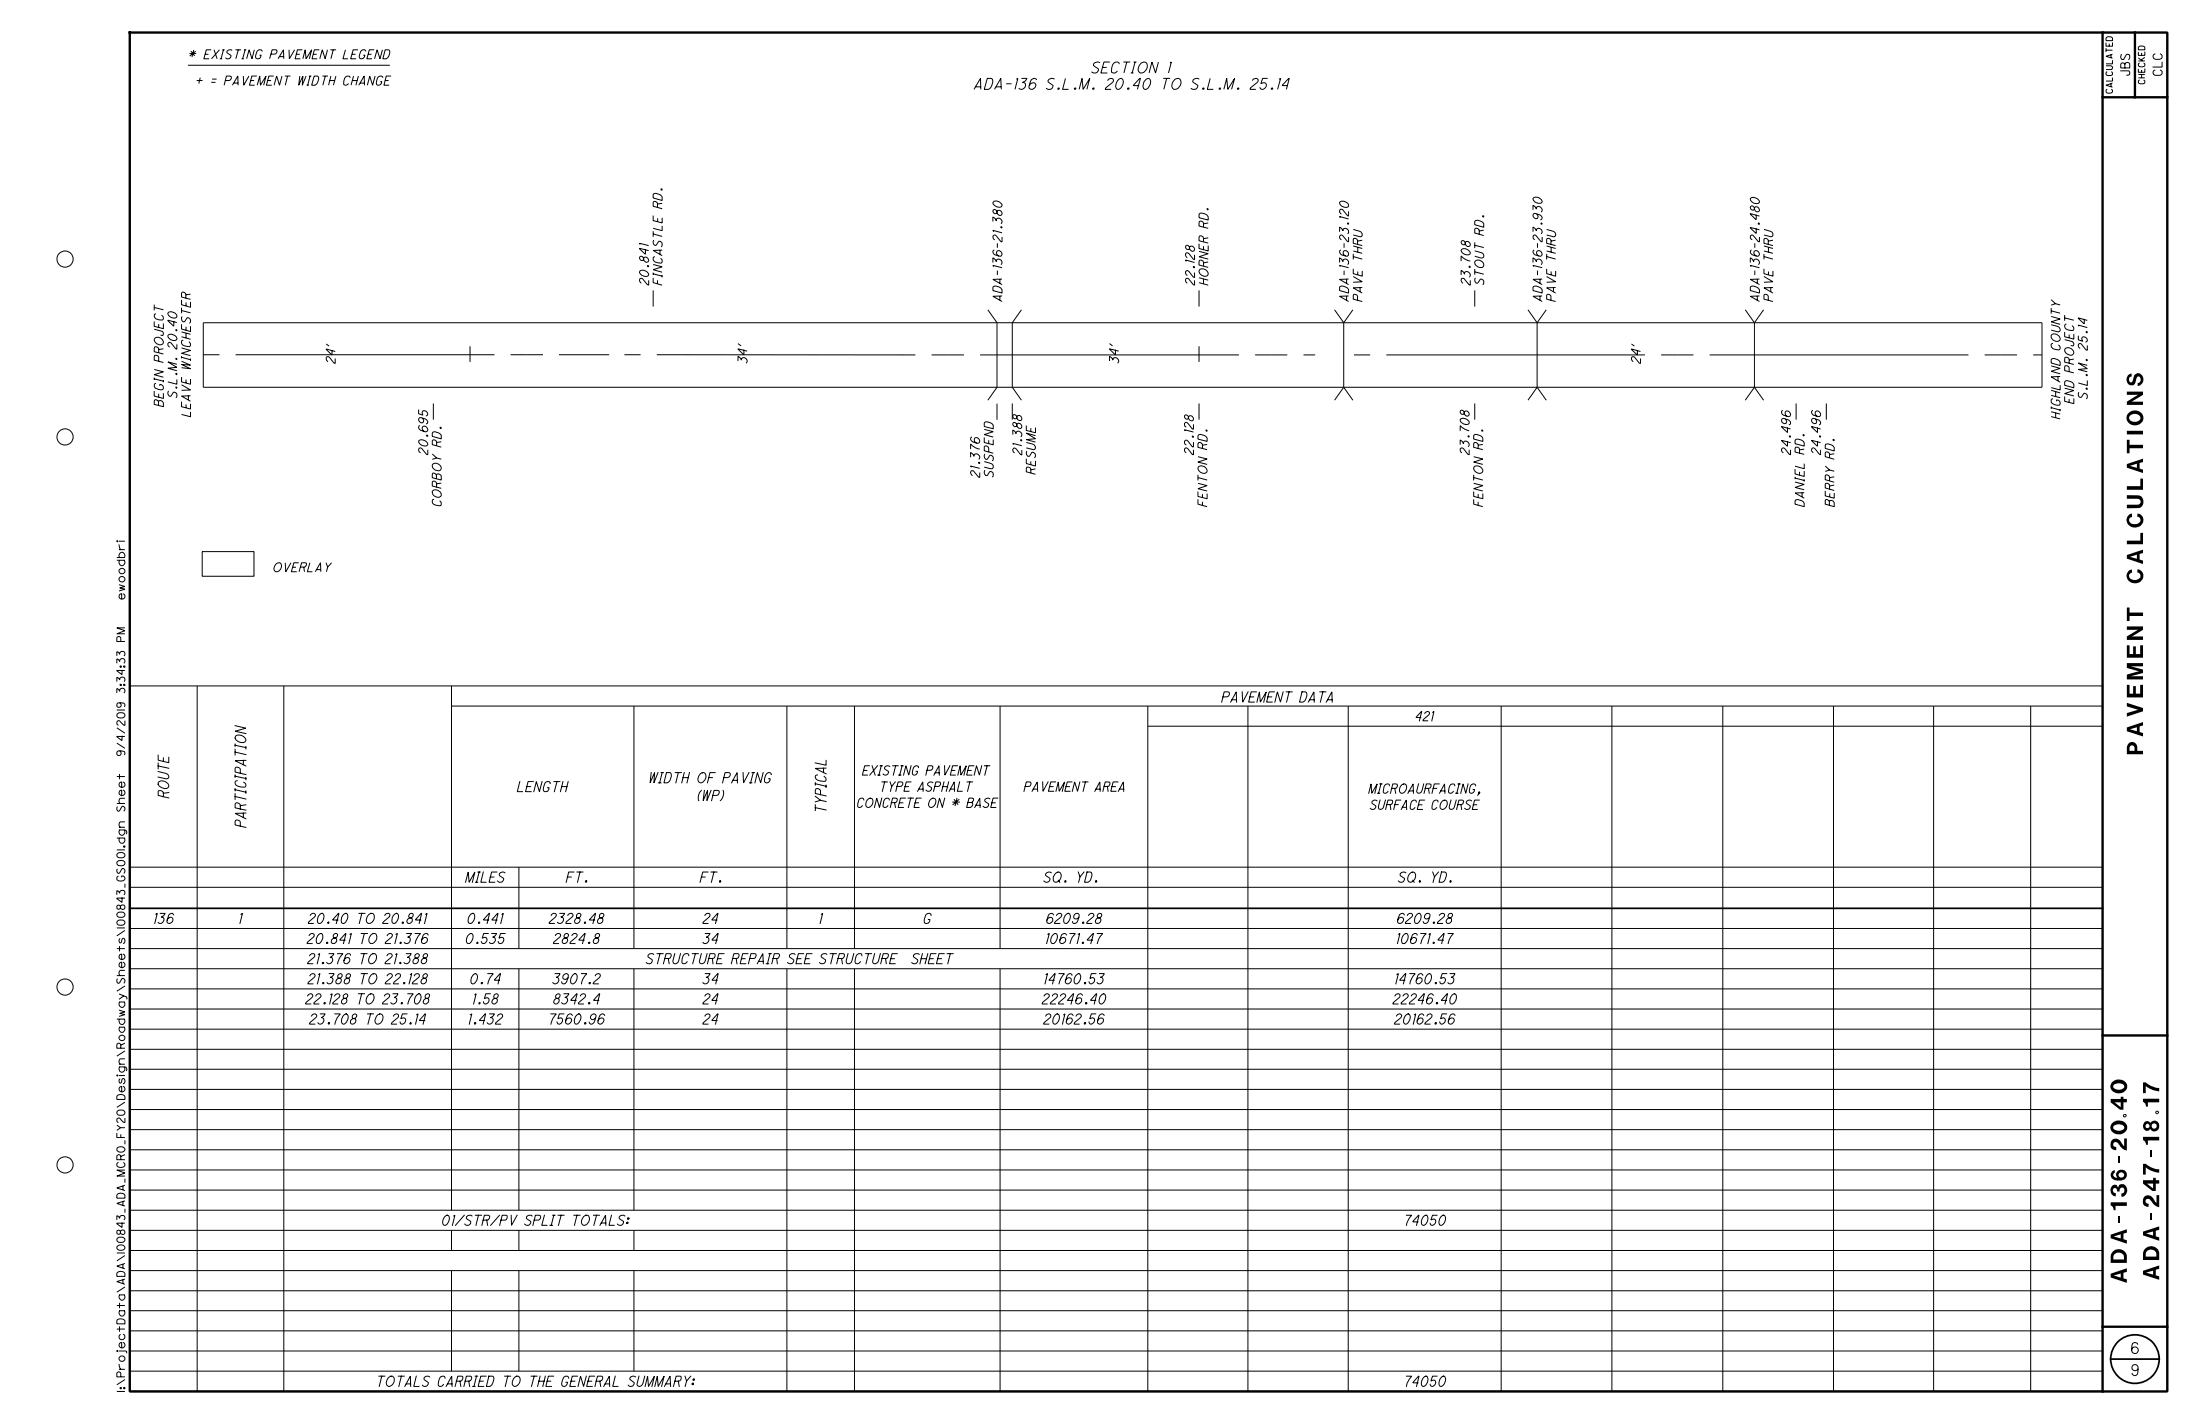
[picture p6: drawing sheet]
<svg xmlns="http://www.w3.org/2000/svg" width="432mm" height="279mm" viewBox="0 0 432 279" stroke-linecap="round" stroke-linejoin="round" font-family="sans-serif">
<g fill="none" stroke="#000" stroke-width=".2">
<path d="M36.9 12.8h39.6M128.2 57v3.1M235.3 57v3.1M289.5 57v3.1M39.9 63.3h360.9v12.7h-360.9zM39.9 69.6h3.2M46.2 69.6h50.8M85.1 79.2v3.1M92.3 67.9v3.1M100.2 69.6h6.4M109.7 69.6h9.9M122.6 69.6h3.1"/>
<path d="M128.9 69.6h50.8M182.8 69.6h6.4M192.4 69.6h50.8M193.9 60.8l1.8 2.5v12.7l-1.8 2.5M195.7 79.2v3.2M198.7 79.2v3.1M200.5 60.8l-1.8 2.5v12.7l1.8 2.5M235.3 67.9v3.1M235.3 79.2v3.1M246.3 69.6h6.4M255.8 69.6h2.3M261.9 60.8l1.8 2.5"/>
<path d="M263.7 63.3v12.7M263.7 76l-1.8 2.5M263.7 76l1.8 2.5M265.5 60.8l-1.8 2.5M265.7 69.6h3.2M272.1 69.6h50.8M289.5 79.2v3.1M299.9 60.8l1.8 2.5M301.7 63.3v12.7M301.7 76l-1.8 2.5M301.7 76l1.8 2.5M303.5 60.8l-1.8 2.5"/>
<path d="M326 69.6h6.4M335.6 69.6h50.8M342.5 60.8l1.8 2.5M344.3 63.3v12.7M344.3 76l-1.8 2.5M344.3 76l1.8 2.5M346.1 60.8l-1.8 2.5M352.5 79.2v3.1M358.5 79.2v3.1M389.5 69.6h6.4M399.1 69.6h1.7M39.7 108.2h10.1v4.9h-10.1z"/>
<path d="M25.5 134.6h387.2v138.4h-387.2zM38.7 134.6v138.4M55.7 134.6v138.4M88.6 138.5h324.1M88.6 134.6v102.9M124.4 138.5v47.6M154.4 138.5v47.6M167.7 138.5v47.6M196.3 138.5v47.6M225.3 138.5v134.5M244.9 138.5v134.5M264.6 138.5v134.5"/>
<path d="M294.6 138.5v134.5M316.4 138.5v134.5M338.1 138.5v134.5M359.9 138.5v134.5M379.5 138.5v134.5M398.6 138.5v134.5M31 151.4l1.5 .3a.55 .55 0 0 1 .6 .5 .55 .55 0 0 1-.4 .6l-1.7-.3M31 149.7v1.1M31 150.3l2.1 .4M31 148.2v1l2.1 .4v-1M31.1 153.5a1.27 1.27 0 0 1 2 .8l-.3 .3a1.37 1.37 0 0 1-1.6-.5l-.2-.2zM32.1 156.3v-.7a.55 .55 0 0 0-.5-.4 .55 .55 0 0 0-.6 .2v.7l2.1 .5"/>
<path d="M32.1 148.7v.7M33.1 155.5l-1 .1M46.1 142.4l2.2 .5-2.2 .6 2.2 .4M46.1 146v.4M46.1 152v.5M46.1 154.7v.5M46.1 154.9l2.2 .5M46.1 152.3l2.2 .5M46.1 146.2l2.2 .5M46.1 147v1.1M46.1 155.7v1.1M46.1 156.3l2.2 .5"/>
<path d="M46.1 147.6l2.2 .5M46.2 144.4a1.29 1.29 0 0 1 2 .9l-.2 .3a1.47 1.47 0 0 1-1.8-.6zM46.6 153.2a.5 .5 0 0 0-.5 .5 .5 .5 0 0 0 .4 .5 1.34 1.34 0 0 0 1.7 0h.1a.6 .6 0 0 0-.5-.7M47.2 158.8v-.7a.56 .56 0 0 0-.4-.5 .56 .56 0 0 0-.7 .2v.7l2.2 .5M47.2 151.7v-.6a.55 .55 0 0 0-.5-.5 .55 .55 0 0 0-.6 .2v.7l2.2 .5M47.8 149.2v.8M47.8 159.6v.8M48.3 159.5l-2.2 .1 2.2 1.1M48.3 149.2l-2.2 .1 2.2 1M48.3 157.9l-1.1 .2M48.3 146.5v.4M48.3 152.5v.5"/>
<path d="M48.3 155.2v.4M160 156.2l1 .8-1 .3M160 153.6v.4M160 157.9v1.1M160 158.5l2.1 .4M160 153.8l2.1 .5M160.4 152a.5 .5 0 0 0-.4 .5 .5 .5 0 0 0 .4 .5l1.3 .3a.5 .5 0 0 0 .4-.5 .5 .5 0 0 0-.4-.5M161 157l1.1 .3M161 155.9v-.6a.55 .55 0 0 0-.4-.5 .55 .55 0 0 0-.6 .2v.7l2.1 .5M161.6 150.7v.9M162.1 149.2v.9l-2.1-.4M162.1 154.1v.4"/>
<path d="M162.1 150.7l-2.1 .1 2.1 1M225.3 142.5h187.4M25.5 174.1h387.2M25.5 170.1h387.2M47.2 162.1v-.7a.55 .55 0 0 0-.5-.5 .55 .55 0 0 0-.6 .3v.7l2.2 .4M101.8 170.1v16M25.5 198h387.2M25.5 194h387.2M25.5 190.1h387.2M25.5 186.1h387.2M25.5 182.2h387.2M101.8 190.1v47.4"/>
<path d="M124.4 190.1v47.4M154.4 190.1v82.9M167.7 190.1v82.9M196.3 190.1v82.9M25.5 217.7h387.2M25.5 213.7h387.2M25.5 209.8h387.2M25.5 205.9h387.2M25.5 201.9h387.2M25.5 237.5h387.2M25.5 233.5h387.2M25.5 229.6h387.2"/>
<path d="M25.5 225.6h387.2M25.5 221.7h387.2M25.5 257.2h387.2M25.5 253.3h387.2M25.5 249.3h387.2M25.5 245.4h387.2M25.5 241.4h387.2M88.6 241.4v4M88.6 249.3v19.7M101.8 241.4v4M101.8 249.3v19.7M124.4 241.4v4"/>
<path d="M124.4 249.3v19.7M25.5 269h387.2M25.5 265.1h387.2M25.5 261.1h387.2"/>
<circle cx="12.8" cy="50.8" r="1.59"/>
<circle cx="12.8" cy="85.7" r="1.59"/>
<circle cx="12.8" cy="193.7" r="1.59"/>
<circle cx="12.8" cy="228.6" r="1.59"/>
</g>
<path d="M25.5 6.4h399.9v266.6h-399.9zM412.7 6.4v266.6M412.7 19.1h12.7M419 6.4v12.7M412.7 203.2h12.7M412.7 260.3h12.7" fill="none" stroke="#000" stroke-width=".47"/>
<g fill="none" stroke="#000" stroke-width=".34">
<path d="M25.5 178.2h387.2M414.3 266.7h9.5"/>
<circle cx="419" cy="266.7" r="4.8"/>
</g>
<g font-size="3.2">
<text x="420.6" y="114.4" transform="rotate(-90 420.6 114.4)">C A LC ULA TIO NS</text>
<text x="420.6" y="148" transform="rotate(-90 420.6 148)">PA V EM ENT</text>
<text x="417.5" y="217.8" transform="rotate(-90 417.5 217.8)">40</text>
<text x="423.8" y="217.1" transform="rotate(-90 423.8 217.1)">17</text>
<text x="417.5" y="251.7" transform="rotate(-90 417.5 251.7)">A D A -136-20.</text>
<text x="423.8" y="251.1" transform="rotate(-90 423.8 251.1)">A D A -247-18.</text>
</g>
<g font-size="2.2">
<text x="191.2" y="17.5">ADA-136 S.L.M. 20.40 TO S.L.M. 25.14</text>
<text x="214.2" y="14.3">SECTION 1</text>
<text x="418.4" y="265.6">6</text>
<text x="418.4" y="269.9">9</text>
</g>
<g font-size="2">
<text x="239.8" y="137.8">PAVEMENT DATA</text>
<text x="101.5" y="155.3">LENGTH</text>
<text x="127.3" y="153.6">WIDTH OF PAVING</text>
<text x="136.9" y="157.1">(WP)</text>
<text x="91.4" y="173.1">MILES</text>
<text x="111.1" y="173.1">FT.</text>
<text x="137.4" y="173.1">FT.</text>
<text x="204.8" y="173.1">SQ. YD.</text>
<text x="274.4" y="173.1">SQ. YD.</text>
<text x="30.1" y="181.2">136</text>
<text x="46.8" y="181.2">1</text>
<text x="60.3" y="185.1">20.841 TO 21.376</text>
<text x="60.5" y="181.2">20.40 TO 20.841</text>
<text x="91.4" y="185.1">0.535</text>
<text x="91.7" y="181.2">0.441</text>
<text x="107.8" y="181.2">2328.48</text>
<text x="108.6" y="185.1">2824.8</text>
<text x="137.9" y="185.1">34</text>
<text x="137.9" y="181.2">24</text>
<text x="160.7" y="181.2">1</text>
<text x="181.2" y="181.2">G</text>
<text x="205.2" y="185.1">10671.47</text>
<text x="205.3" y="181.2">6209.28</text>
<text x="274" y="185.1">10671.47</text>
<text x="274.2" y="181.2">6209.28</text>
<text x="60.4" y="189.1">21.376 TO 21.388</text>
<text x="126.8" y="189.1">STRUCTURE REPAIR SEE STRUCTURE</text>
<text x="178.5" y="189.1">SHEET</text>
<text x="60" y="197">22.128 TO 23.708</text>
<text x="60.4" y="193">21.388 TO 22.128</text>
<text x="92.2" y="193">0.74</text>
<text x="92.7" y="197">1.58</text>
<text x="108.5" y="193">3907.2</text>
<text x="108.6" y="197">8342.4</text>
<text x="137.9" y="193">34</text>
<text x="137.9" y="197">24</text>
<text x="204.5" y="197">22246.40</text>
<text x="204.8" y="193">14760.53</text>
<text x="273.4" y="197">22246.40</text>
<text x="273.7" y="193">14760.53</text>
<text x="60.7" y="200.9">23.708 TO 25.14</text>
<text x="91.8" y="200.9">1.432</text>
<text x="107.6" y="200.9">7560.96</text>
<text x="137.9" y="200.9">24</text>
<text x="204.8" y="200.9">20162.56</text>
<text x="273.7" y="200.9">20162.56</text>
<text x="86.7" y="240.4">01/STR/PV SPLIT TOTALS:</text>
<text x="275.5" y="240.4">74050</text>
<text x="73.8" y="272">TOTALS CARRIED TO THE GENERAL SUMMARY:</text>
<text x="275.5" y="272">74050</text>
</g>
<g font-size="1.8">
<text x="36.9" y="11.5">* EXISTING PAVEMENT LEGEND</text>
<text x="38.4" y="16.7">+ = PAVEMENT WIDTH CHANGE</text>
<text x="418" y="14.7" transform="rotate(-90 418 14.7)">JBS</text>
<text x="424.4" y="14.8" transform="rotate(-90 424.4 14.8)">CLC</text>
<text x="196.7" y="45.1" transform="rotate(-90 196.7 45.1)">.</text>
<text x="264.7" y="42.4" transform="rotate(-90 264.7 42.4)">20</text>
<text x="196.7" y="52" transform="rotate(-90 196.7 52)">36-21380</text>
<text x="234.5" y="50.9" transform="rotate(-90 234.5 50.9)">28</text>
<text x="264.7" y="52" transform="rotate(-90 264.7 52)">36-23.1</text>
<text x="302.7" y="52" transform="rotate(-90 302.7 52)">36-23.930</text>
<text x="345.3" y="52" transform="rotate(-90 345.3 52)">36-24.480</text>
<text x="127.3" y="55.9" transform="rotate(-90 127.3 55.9)">20.841</text>
<text x="130" y="55.9" transform="rotate(-90 130 55.9)">FINCASTLE RD.</text>
<text x="196.7" y="59.2" transform="rotate(-90 196.7 59.2)">ADA-1</text>
<text x="234.5" y="55.9" transform="rotate(-90 234.5 55.9)">22.1</text>
<text x="237.1" y="55.9" transform="rotate(-90 237.1 55.9)">HORNER RD.</text>
<text x="264.7" y="59.2" transform="rotate(-90 264.7 59.2)">ADA-1</text>
<text x="267.4" y="59.2" transform="rotate(-90 267.4 59.2)">PAVE THRU</text>
<text x="288.6" y="55.9" transform="rotate(-90 288.6 55.9)">23.708</text>
<text x="291.2" y="55.9" transform="rotate(-90 291.2 55.9)">STOUT RD.</text>
<text x="302.7" y="59.2" transform="rotate(-90 302.7 59.2)">ADA-1</text>
<text x="305.3" y="59.2" transform="rotate(-90 305.3 59.2)">PAVE THRU</text>
<text x="345.3" y="59.2" transform="rotate(-90 345.3 59.2)">ADA-1</text>
<text x="348" y="59.2" transform="rotate(-90 348 59.2)">PAVE THRU</text>
<text x="409.7" y="63.7" transform="rotate(-90 409.7 63.7)">4</text>
<text x="65.8" y="71.3" transform="rotate(-90 65.8 71.3)">24'</text>
<text x="146.6" y="71.3" transform="rotate(-90 146.6 71.3)">34'</text>
<text x="219.6" y="71.3" transform="rotate(-90 219.6 71.3)">34'</text>
<text x="322" y="71.3" transform="rotate(-90 322 71.3)">24'</text>
<text x="32.1" y="79.8" transform="rotate(-90 32.1 79.8)">BEGIN PROJECT</text>
<text x="34.7" y="78.1" transform="rotate(-90 34.7 78.1)">S.L.M. 20.40</text>
<text x="37.4" y="81.8" transform="rotate(-90 37.4 81.8)">LEAVE WINCHESTER</text>
<text x="404.4" y="82.2" transform="rotate(-90 404.4 82.2)">HIGHLAND COUNTY</text>
<text x="407" y="79.2" transform="rotate(-90 407 79.2)">END PROJECT</text>
<text x="409.7" y="78.3" transform="rotate(-90 409.7 78.3)">S.L.M. 25.1</text>
<text x="83.9" y="89.2" transform="rotate(-90 83.9 89.2)">20.695</text>
<text x="200.6" y="89.2" transform="rotate(-90 200.6 89.2)">21388</text>
<text x="200.6" y="86.9" transform="rotate(-90 200.6 86.9)">.</text>
<text x="234.3" y="89.2" transform="rotate(-90 234.3 89.2)">22.1</text>
<text x="234.3" y="84.2" transform="rotate(-90 234.3 84.2)">28</text>
<text x="288.4" y="89.2" transform="rotate(-90 288.4 89.2)">23.708</text>
<text x="351.4" y="89.2" transform="rotate(-90 351.4 89.2)">24.496</text>
<text x="357.3" y="89.2" transform="rotate(-90 357.3 89.2)">24.496</text>
<text x="192.3" y="93.7" transform="rotate(-90 192.3 93.7)">21376</text>
<text x="192.3" y="91.3" transform="rotate(-90 192.3 91.3)">.</text>
<text x="195" y="93.7" transform="rotate(-90 195 93.7)">SUSPEND</text>
<text x="203.2" y="93.1" transform="rotate(-90 203.2 93.1)">RESUME</text>
<text x="86.6" y="99.4" transform="rotate(-90 86.6 99.4)">CORBOY RD.</text>
<text x="236.9" y="99.4" transform="rotate(-90 236.9 99.4)">FENTON RD.</text>
<text x="291" y="99.4" transform="rotate(-90 291 99.4)">FENTON RD.</text>
<text x="354.1" y="99.4" transform="rotate(-90 354.1 99.4)">DANIEL RD.</text>
<text x="360" y="99.4" transform="rotate(-90 360 99.4)">BERRY RD.</text>
<text x="53.6" y="112.2">OVERLAY</text>
<text x="277.8" y="141.4">421</text>
<text x="169.3" y="152.1">EXISTING PAVEMENT</text>
<text x="172.6" y="155.2">TYPE ASPHALT</text>
<text x="201" y="155.2">PAVEMENT AREA</text>
<text x="268.6" y="155.6">MICROAURFACING,</text>
<text x="168.2" y="158.4">CONCRETE ON * BASE</text>
<text x="268.9" y="158.8">SURFACE COURSE</text>
</g>
<g font-size="1.6">
<text x="24.5" y="117.6" transform="rotate(-90 24.5 117.6)">ewoodbri</text>
<text x="24.5" y="125.9" transform="rotate(-90 24.5 125.9)">PM</text>
<text x="24.5" y="130.1" transform="rotate(-90 24.5 130.1)">33</text>
<text x="24.5" y="136" transform="rotate(-90 24.5 136)">3:</text>
<text x="24.5" y="133.8" transform="rotate(-90 24.5 133.8)">34:</text>
<text x="24.5" y="138.8" transform="rotate(-90 24.5 138.8)">9</text>
<text x="24.5" y="148.2" transform="rotate(-90 24.5 148.2)">9/4/201</text>
<text x="24.5" y="159.2" transform="rotate(-90 24.5 159.2)">Sheet</text>
<text x="24.5" y="166.2" transform="rotate(-90 24.5 166.2)">.</text>
<text x="24.5" y="181.5" transform="rotate(-90 24.5 181.5)">00843_GS001dgn</text>
<text x="24.5" y="210.4" transform="rotate(-90 24.5 210.4)">gn\Roadway\Sheets\1</text>
<text x="24.5" y="245.3" transform="rotate(-90 24.5 245.3)">00843_ADA_MCRO_FY20\Desi</text>
<text x="24.5" y="264.5" transform="rotate(-90 24.5 264.5)">ectData\ADA\1</text>
<text x="24.5" y="273" transform="rotate(-90 24.5 273)">I\Proj</text>
<text x="24.5" y="272.5" transform="rotate(-90 24.5 272.5)">:</text>
</g>
<g font-size="1.3">
<text x="421" y="16.4" transform="rotate(-90 421 16.4)">CHECKED</text>
<text x="414.6" y="18.3" transform="rotate(-90 414.6 18.3)">CALCULATED</text>
</g>
</svg>
